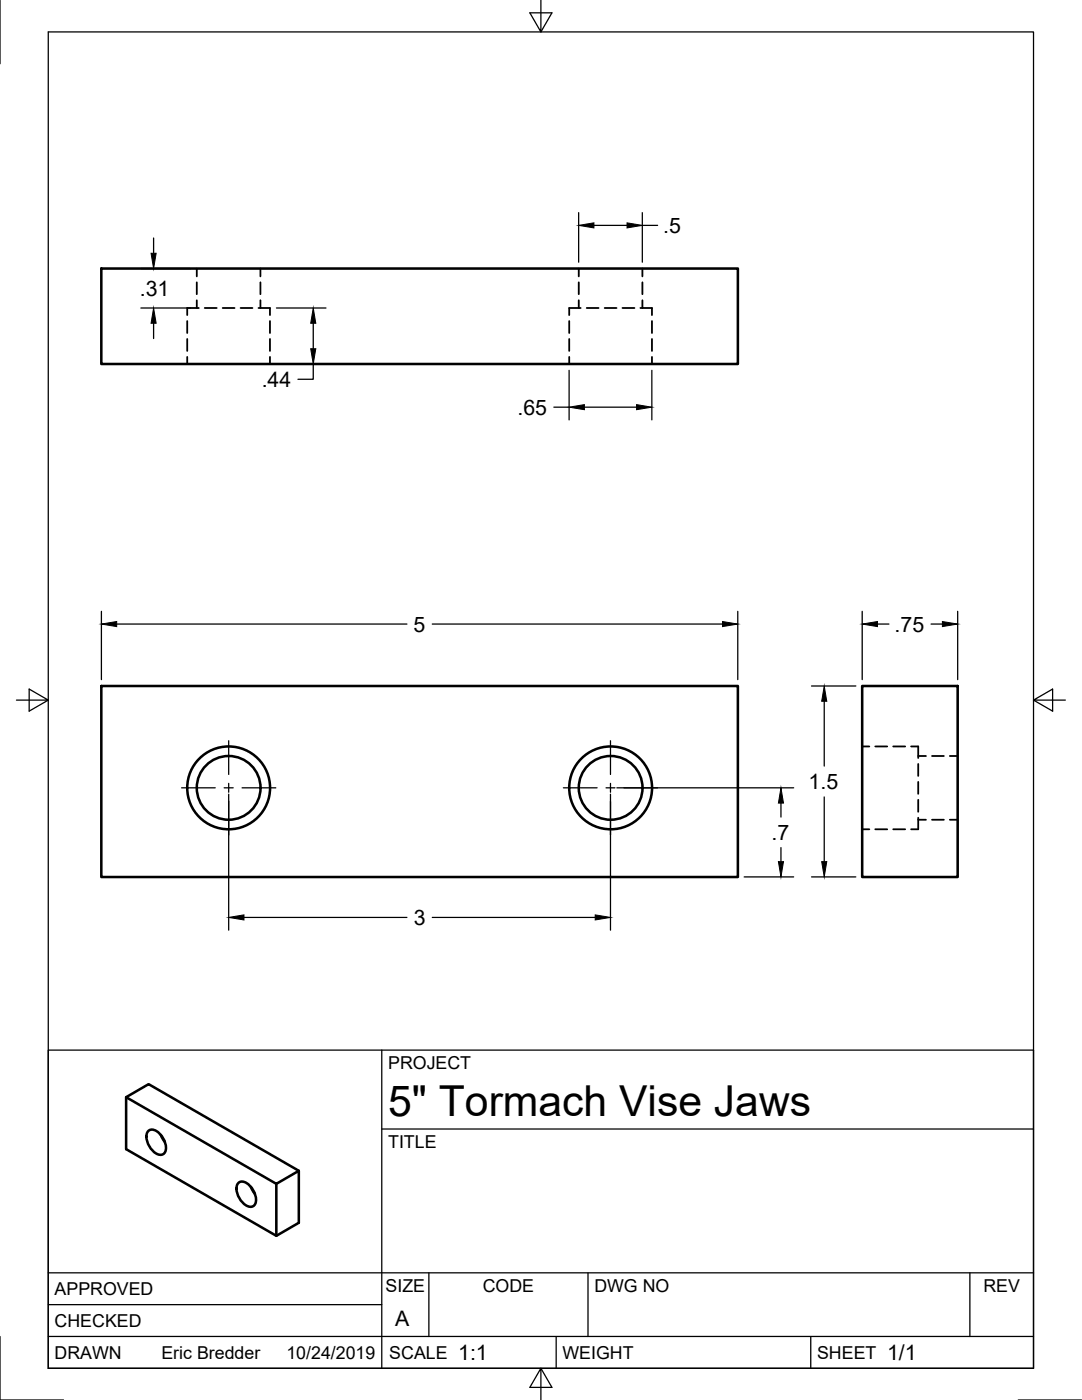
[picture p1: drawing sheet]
<svg xmlns="http://www.w3.org/2000/svg" width="216mm" height="279mm" viewBox="0 0 216 279" stroke-linecap="round" stroke-linejoin="round" font-family="sans-serif">
<!-- layer: Visible -->
<g fill="none" stroke="#000" stroke-width=".51">
<path d="M20.2 53.6h127v19h-127zM20.2 136.9h127v38.1h-127zM172 136.9h19.1v38.1h-19.1zM25.2 219l29.9 17.3 4.5-2.6v10.3l-4.5 2.6-29.9-17.3v-10.3l4.5-2.6 29.9 17.3M29.5 225.8a1.67 1.67 0 0 1 2.5 .6 3.5 3.5 0 0 1 .9 3.7 1.67 1.67 0 0 1-2.6-.6 3.5 3.5 0 0 1-.8-3.7zM32.1 226.5l.8 1.4M47.5 236.2a1.67 1.67 0 0 1 2.5 .6 3.5 3.5 0 0 1 .8 3.6 1.67 1.67 0 0 1-2.5-.5 3.5 3.5 0 0 1-.8-3.7zM50.1 236.9l.8 1.4M55.1 236.3v10.3"/>
<circle cx="45.6" cy="157.2" r="6.4"/>
<circle cx="45.6" cy="157.2" r="8.3"/>
<circle cx="121.8" cy="157.2" r="6.4"/>
<circle cx="121.8" cy="157.2" r="8.3"/>
</g>
<!-- layer: Hidden -->
<g fill="none" stroke="#000" stroke-width=".36">
<path d="M39.3 53.6v1.6M39.3 56.3v2.4M39.3 59.9v1.6M52 53.6v1.6M52 56.3v2.4M52 59.9v1.6M115.5 53.6v1.6M115.5 56.3v2.4M115.5 59.9v1.6M128.2 53.6v1.6M128.2 56.3v2.4M128.2 59.9v1.6"/>
<path d="M37.4 64.1v2.4M37.4 67.6v2.4M37.4 71.2v1.4M39.7 61.5h-2.3v1.4M40.9 61.5h2.3M44.4 61.5h2.4M48 61.5h2.4M51.6 61.5h2.3v1.4M53.9 64.1v2.4M53.9 67.6v2.4M53.9 71.2v1.4M113.6 64.1v2.4"/>
<path d="M113.6 67.6v2.4M113.6 71.2v1.4M115.9 61.5h-2.3v1.4M117.1 61.5h2.3M120.6 61.5h2.4M124.2 61.5h2.4M127.8 61.5h2.3v1.4M130.1 64.1v2.4M130.1 67.6v2.4M130.1 71.2v1.4M172 149h1.5M174.6 149h2.4"/>
<path d="M178.2 149h2.4M181.8 149h1.4v2.3M183.2 152.5v2.4M183.2 156v2.4M183.2 159.6v2.4M183.2 150.9h1.6M186 150.9h2.3M189.5 150.9h1.6M172 165.5h1.5M174.6 165.5h2.4M178.2 165.5h2.4M183.2 163.2v2.3h-1.4"/>
<path d="M183.2 163.6h1.6M186 163.6h2.3M189.5 163.6h1.6"/>
</g>
<!-- layer: Border -->
<path d="M0 0v12.7M9.6 6.4h196.6v266.7h-196.6zM107.9 0v6.4l-2.2-3.8h4.4l-2.2 3.8M3.3 139.7h6.3l-3.8-2.2v4.4l3.8-2.2M206.2 139.7l3.8 2.2v-4.4l-3.8 2.2h6.4M0 266.7v12.7h12.7M107.9 273.1l2.2 3.8h-4.4l2.2-3.8v6.3M203.2 279.4h12.7" fill="none" stroke="#000" stroke-width=".25"/>
<!-- layer: Titleblock -->
<path d="M9.6 209.6h196.6v63.5h-196.6zM76.2 209.6v63.5M76.2 225.3h130M9.6 254h196.6M85.6 254v12.7M117.3 254v12.7M193.5 254v12.7M9.6 266.7h196.6M9.6 260.4h66.6M111 266.7v6.4M161.8 266.7v6.4" fill="none" stroke="#000" stroke-width=".25"/>
<!-- layer: Dimensions -->
<g fill="none" stroke="#000" stroke-width=".25">
<path d="M28.1 53.6h9.9M30.6 47.5v3M115.5 42.4v9.9M118.5 45h6.6M128.2 42.4v9.9M128.2 45h3M28.1 61.5h9.9M30.6 64.5v3.1M55.2 61.5h9.8M55.2 72.6h9.8M62.5 72.6v3.1h-3M62.5 64.5v5.1"/>
<path d="M113.6 73.9v9.9M130.1 73.9v9.9M110.5 81.3h3.1M116.6 81.3h10.4M20.2 122v13.6M23.3 124.5h57.9M86.3 124.5h57.9M147.2 122v13.6M161.9 136.9h8.9M164.5 140v12.9M172 122v13.6M175.1 124.5h2.3"/>
<path d="M185.8 124.5h2.2M191.1 122v13.6M45.6 158.5v27.1M121.8 158.5v27.1M123.1 157.2h35.3M164.5 159v13M148.5 175h9.9M155.8 160.3v2.8M155.8 169.2v2.8M161.9 175h8.9M48.7 183.1h32.5M86.3 183.1h32.5"/>
</g>
<g fill="#000" stroke="#000" stroke-width=".2">
<path d="M30.1 50.5h1.1l-.6 3.1zM115.5 45l3-.5v1zM125.1 44.5l3.1 .5-3.1 .5zM30.6 61.5l.6 3h-1.1zM62.5 61.5l.5 3h-1zM62 69.6h1l-.5 3zM113.6 81.3l3-.5v1zM127 80.8l3.1 .5-3.1 .5zM20.2 124.5l3.1-.5v1.1zM144.2 124l3 .5-3 .6zM164.5 136.9l.5 3.1h-1zM172 124.5l3.1-.5v1.1z"/>
<path d="M188 124l3.1 .5-3.1 .6zM155.8 157.2l.5 3.1h-1zM155.3 172h1l-.5 3zM164 172h1l-.5 3zM45.6 183.1l3.1-.5v1zM118.8 182.6l3 .5-3 .5z"/>
</g>
<!-- layer: Center Lines -->
<path d="M36.2 157.2h6.7M44.7 157.2h1.8M45.6 147.8v6.8M45.6 156.3v1.8M45.6 159.9v6.7M48.3 157.2h6.7M112.4 157.2h6.7M120.9 157.2h1.8M121.8 147.8v6.8M121.8 156.3v1.8M121.8 159.9v6.7M124.5 157.2h6.7" fill="none" stroke="#000" stroke-width=".25"/>
<text font-size="8.5" x="77.4" y="222.8">5&quot; Tormach Vise Jaws</text>
<g font-size="4.3">
<text x="132.4" y="46.5">.5</text>
<text x="27.9" y="59">.31</text>
<text x="52.2" y="77.2">.44</text>
<text x="103.3" y="82.8">.65</text>
<text x="82.5" y="126">5</text>
<text x="178.5" y="126">.75</text>
<text x="161.4" y="157.5">1.5</text>
<text x="154" y="167.6">.7</text>
<text x="82.5" y="184.6">3</text>
<text x="78.9" y="264.5">A</text>
<text x="91.4" y="271.4">1:1</text>
<text x="177" y="271.4">1/1</text>
</g>
<g font-size="3.5">
<text x="77.4" y="213.4">PROJECT</text>
<text x="77.4" y="229.1">TITLE</text>
<text x="76.9" y="257.8">SIZE</text>
<text x="96.3" y="257.8">CODE</text>
<text x="118.6" y="257.8">DWG NO</text>
<text x="196.2" y="257.8">REV</text>
<text x="10.9" y="258.5">APPROVED</text>
<text x="10.9" y="264.8">CHECKED</text>
<text x="10.9" y="271.2">DRAWN</text>
<text x="32.2" y="271.2">Eric Bredder</text>
<text x="57.1" y="271.2">10/24/2019</text>
<text x="77.7" y="271.2">SCALE</text>
<text x="112.2" y="271.2">WEIGHT</text>
<text x="163" y="271.2">SHEET</text>
</g>
</svg>
